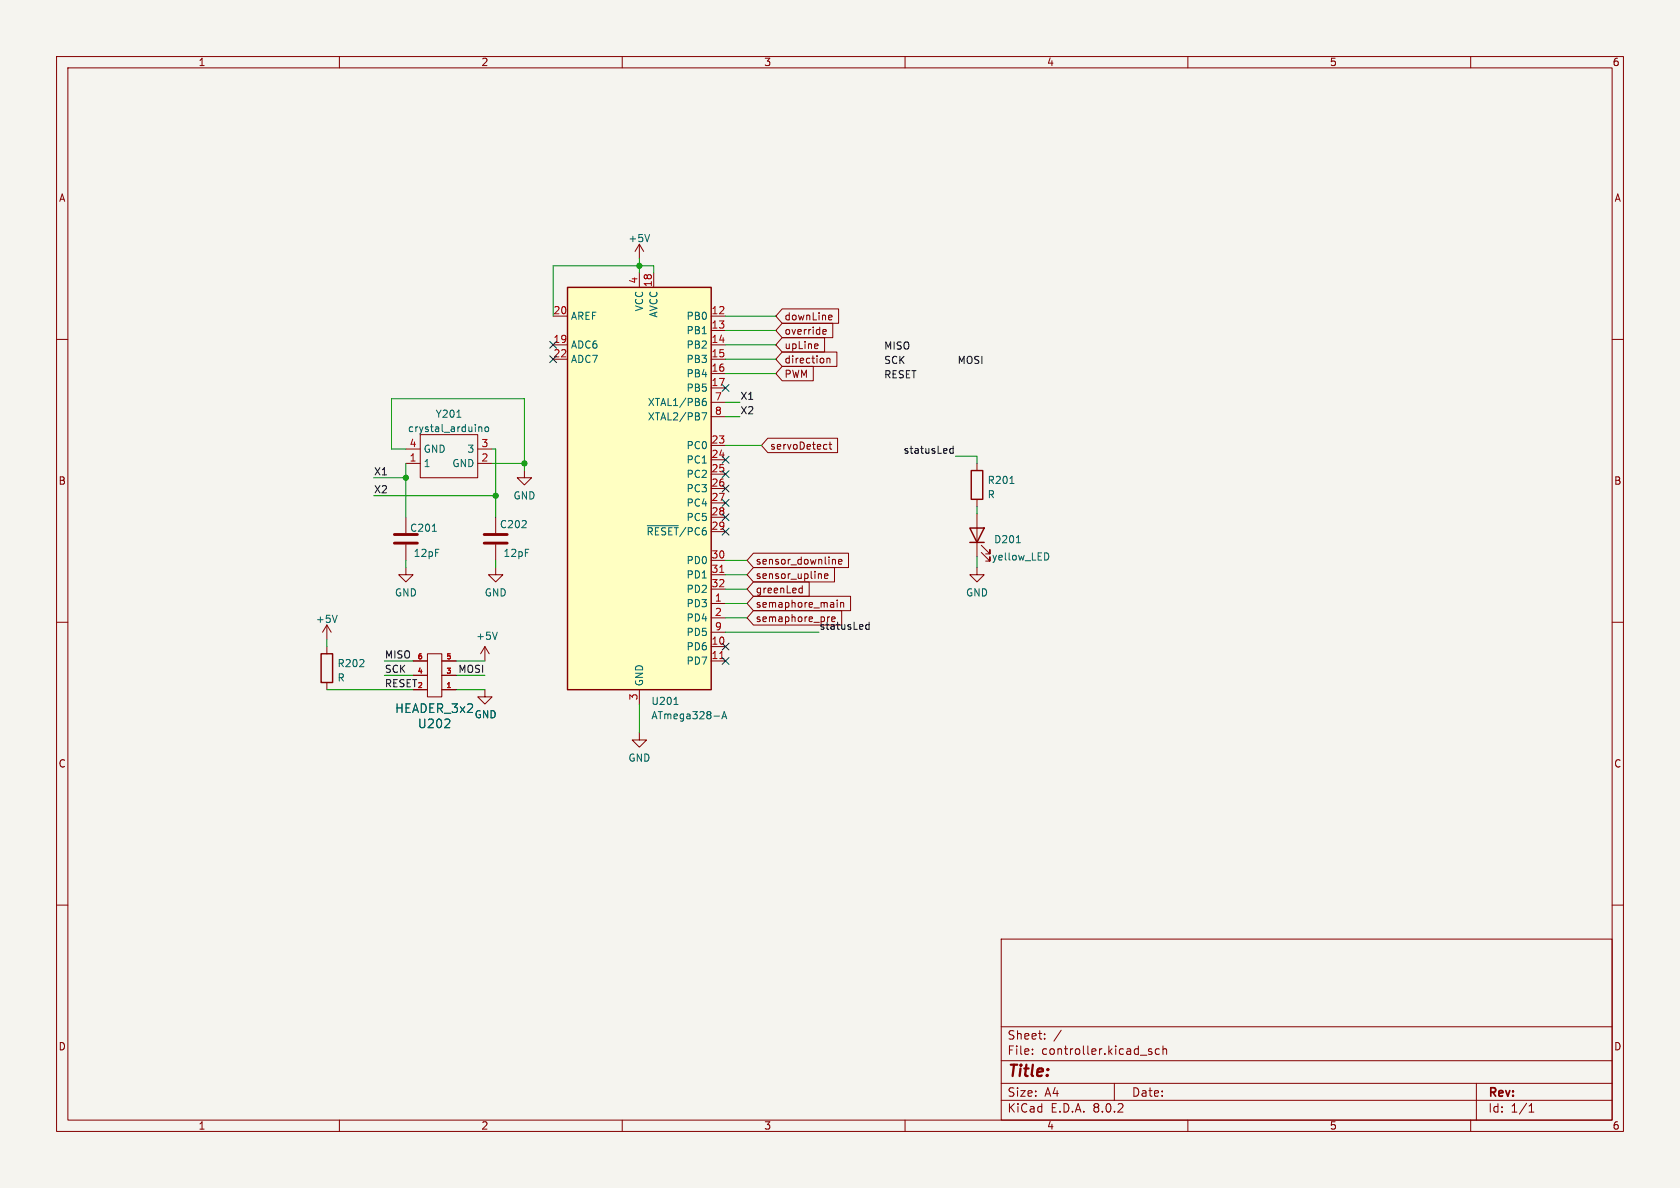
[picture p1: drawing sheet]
(kicad_sch (version 20211123) (generator eeschema)

 (paper "A4")

 (lib_symbols
  (symbol "Device:C" (pin_numbers hide) (pin_names (offset 0.254)) (in_bom yes) (on_board yes)
   (property "Reference" "C" (id 0) (at 0.635 2.54 0) (effects (font (size 1.27 1.27)) (justify left)))
   (property "Value" "C" (id 1) (at 0.635 -2.54 0) (effects (font (size 1.27 1.27)) (justify left)))
   (property "Footprint" "" (id 2) (at 0.9652 -3.81 0) (effects (font (size 1.27 1.27)) hide))
   (property "Datasheet" "~" (id 3) (at 0 0 0) (effects (font (size 1.27 1.27)) hide))
   (symbol "C_0_1"
    (polyline (pts (xy -2.032 -0.762) (xy 2.032 -0.762)) (stroke (width 0.508) (type default) (color 0 0 0 0)) (fill (type none)))
    (polyline (pts (xy -2.032 0.762) (xy 2.032 0.762)) (stroke (width 0.508) (type default) (color 0 0 0 0)) (fill (type none))))
   (symbol "C_1_1"
    (pin passive line (at 0 3.81 270) (length 2.794) (name "~" (effects (font (size 1.27 1.27)))) (number "1" (effects (font (size 1.27 1.27)))))
    (pin passive line (at 0 -3.81 90) (length 2.794) (name "~" (effects (font (size 1.27 1.27)))) (number "2" (effects (font (size 1.27 1.27)))))))
  (symbol "Device:LED" (pin_numbers hide) (pin_names (offset 1.016) hide) (in_bom yes) (on_board yes)
   (property "Reference" "D" (id 0) (at 0 2.54 0) (effects (font (size 1.27 1.27))))
   (property "Value" "LED" (id 1) (at 0 -2.54 0) (effects (font (size 1.27 1.27))))
   (property "Footprint" "" (id 2) (at 0 0 0) (effects (font (size 1.27 1.27)) hide))
   (property "Datasheet" "~" (id 3) (at 0 0 0) (effects (font (size 1.27 1.27)) hide))
   (symbol "LED_0_1"
    (polyline (pts (xy -1.27 -1.27) (xy -1.27 1.27)) (stroke (width 0.254) (type default) (color 0 0 0 0)) (fill (type none)))
    (polyline (pts (xy -1.27 0) (xy 1.27 0)) (stroke (width 0) (type default) (color 0 0 0 0)) (fill (type none)))
    (polyline (pts (xy 1.27 -1.27) (xy 1.27 1.27) (xy -1.27 0) (xy 1.27 -1.27)) (stroke (width 0.254) (type default) (color 0 0 0 0)) (fill (type none)))
    (polyline (pts (xy -3.048 -0.762) (xy -4.572 -2.286) (xy -3.81 -2.286) (xy -4.572 -2.286) (xy -4.572 -1.524)) (stroke (width 0) (type default) (color 0 0 0 0)) (fill (type none)))
    (polyline (pts (xy -1.778 -0.762) (xy -3.302 -2.286) (xy -2.54 -2.286) (xy -3.302 -2.286) (xy -3.302 -1.524)) (stroke (width 0) (type default) (color 0 0 0 0)) (fill (type none))))
   (symbol "LED_1_1"
    (pin passive line (at -3.81 0 0) (length 2.54) (name "K" (effects (font (size 1.27 1.27)))) (number "1" (effects (font (size 1.27 1.27)))))
    (pin passive line (at 3.81 0 180) (length 2.54) (name "A" (effects (font (size 1.27 1.27)))) (number "2" (effects (font (size 1.27 1.27)))))))
  (symbol "Device:R" (pin_numbers hide) (pin_names (offset 0)) (in_bom yes) (on_board yes)
   (property "Reference" "R" (id 0) (at 2.032 0 90) (effects (font (size 1.27 1.27))))
   (property "Value" "R" (id 1) (at 0 0 90) (effects (font (size 1.27 1.27))))
   (property "Footprint" "" (id 2) (at -1.778 0 90) (effects (font (size 1.27 1.27)) hide))
   (property "Datasheet" "~" (id 3) (at 0 0 0) (effects (font (size 1.27 1.27)) hide))
   (symbol "R_0_1"
    (rectangle (start -1.016 -2.54) (end 1.016 2.54) (stroke (width 0.254) (type default) (color 0 0 0 0)) (fill (type none))))
   (symbol "R_1_1"
    (pin passive line (at 0 3.81 270) (length 1.27) (name "~" (effects (font (size 1.27 1.27)))) (number "1" (effects (font (size 1.27 1.27)))))
    (pin passive line (at 0 -3.81 90) (length 1.27) (name "~" (effects (font (size 1.27 1.27)))) (number "2" (effects (font (size 1.27 1.27)))))))
  (symbol "MCU_Microchip_ATmega:ATmega328-A" (in_bom yes) (on_board yes)
   (property "Reference" "U" (id 0) (at -12.7 36.83 0) (effects (font (size 1.27 1.27)) (justify left bottom)))
   (property "Value" "ATmega328-A" (id 1) (at 2.54 -36.83 0) (effects (font (size 1.27 1.27)) (justify left top)))
   (property "Footprint" "Package_QFP:TQFP-32_7x7mm_P0.8mm" (id 2) (at 0 0 0) (effects (font (size 1.27 1.27) italic) hide))
   (property "Datasheet" "http://ww1.microchip.com/downloads/en/DeviceDoc/ATmega328_P%20AVR%20MCU%20with%20picoPower%20Technology%20Data%20Sheet%2040001984A.pdf" (id 3) (at 0 0 0) (effects (font (size 1.27 1.27)) hide))
   (symbol "ATmega328-A_0_1"
    (rectangle (start -12.7 -35.56) (end 12.7 35.56) (stroke (width 0.254) (type default) (color 0 0 0 0)) (fill (type background))))
   (symbol "ATmega328-A_1_1"
    (pin bidirectional line (at 15.24 -20.32 180) (length 2.54) (name "PD3" (effects (font (size 1.27 1.27)))) (number "1" (effects (font (size 1.27 1.27)))))
    (pin bidirectional line (at 15.24 -27.94 180) (length 2.54) (name "PD6" (effects (font (size 1.27 1.27)))) (number "10" (effects (font (size 1.27 1.27)))))
    (pin bidirectional line (at 15.24 -30.48 180) (length 2.54) (name "PD7" (effects (font (size 1.27 1.27)))) (number "11" (effects (font (size 1.27 1.27)))))
    (pin bidirectional line (at 15.24 30.48 180) (length 2.54) (name "PB0" (effects (font (size 1.27 1.27)))) (number "12" (effects (font (size 1.27 1.27)))))
    (pin bidirectional line (at 15.24 27.94 180) (length 2.54) (name "PB1" (effects (font (size 1.27 1.27)))) (number "13" (effects (font (size 1.27 1.27)))))
    (pin bidirectional line (at 15.24 25.4 180) (length 2.54) (name "PB2" (effects (font (size 1.27 1.27)))) (number "14" (effects (font (size 1.27 1.27)))))
    (pin bidirectional line (at 15.24 22.86 180) (length 2.54) (name "PB3" (effects (font (size 1.27 1.27)))) (number "15" (effects (font (size 1.27 1.27)))))
    (pin bidirectional line (at 15.24 20.32 180) (length 2.54) (name "PB4" (effects (font (size 1.27 1.27)))) (number "16" (effects (font (size 1.27 1.27)))))
    (pin bidirectional line (at 15.24 17.78 180) (length 2.54) (name "PB5" (effects (font (size 1.27 1.27)))) (number "17" (effects (font (size 1.27 1.27)))))
    (pin power_in line (at 2.54 38.1 270) (length 2.54) (name "AVCC" (effects (font (size 1.27 1.27)))) (number "18" (effects (font (size 1.27 1.27)))))
    (pin input line (at -15.24 25.4 0) (length 2.54) (name "ADC6" (effects (font (size 1.27 1.27)))) (number "19" (effects (font (size 1.27 1.27)))))
    (pin bidirectional line (at 15.24 -22.86 180) (length 2.54) (name "PD4" (effects (font (size 1.27 1.27)))) (number "2" (effects (font (size 1.27 1.27)))))
    (pin passive line (at -15.24 30.48 0) (length 2.54) (name "AREF" (effects (font (size 1.27 1.27)))) (number "20" (effects (font (size 1.27 1.27)))))
    (pin passive line (at 0 -38.1 90) (length 2.54) hide (name "GND" (effects (font (size 1.27 1.27)))) (number "21" (effects (font (size 1.27 1.27)))))
    (pin input line (at -15.24 22.86 0) (length 2.54) (name "ADC7" (effects (font (size 1.27 1.27)))) (number "22" (effects (font (size 1.27 1.27)))))
    (pin bidirectional line (at 15.24 7.62 180) (length 2.54) (name "PC0" (effects (font (size 1.27 1.27)))) (number "23" (effects (font (size 1.27 1.27)))))
    (pin bidirectional line (at 15.24 5.08 180) (length 2.54) (name "PC1" (effects (font (size 1.27 1.27)))) (number "24" (effects (font (size 1.27 1.27)))))
    (pin bidirectional line (at 15.24 2.54 180) (length 2.54) (name "PC2" (effects (font (size 1.27 1.27)))) (number "25" (effects (font (size 1.27 1.27)))))
    (pin bidirectional line (at 15.24 0 180) (length 2.54) (name "PC3" (effects (font (size 1.27 1.27)))) (number "26" (effects (font (size 1.27 1.27)))))
    (pin bidirectional line (at 15.24 -2.54 180) (length 2.54) (name "PC4" (effects (font (size 1.27 1.27)))) (number "27" (effects (font (size 1.27 1.27)))))
    (pin bidirectional line (at 15.24 -5.08 180) (length 2.54) (name "PC5" (effects (font (size 1.27 1.27)))) (number "28" (effects (font (size 1.27 1.27)))))
    (pin bidirectional line (at 15.24 -7.62 180) (length 2.54) (name "~{RESET}/PC6" (effects (font (size 1.27 1.27)))) (number "29" (effects (font (size 1.27 1.27)))))
    (pin power_in line (at 0 -38.1 90) (length 2.54) (name "GND" (effects (font (size 1.27 1.27)))) (number "3" (effects (font (size 1.27 1.27)))))
    (pin bidirectional line (at 15.24 -12.7 180) (length 2.54) (name "PD0" (effects (font (size 1.27 1.27)))) (number "30" (effects (font (size 1.27 1.27)))))
    (pin bidirectional line (at 15.24 -15.24 180) (length 2.54) (name "PD1" (effects (font (size 1.27 1.27)))) (number "31" (effects (font (size 1.27 1.27)))))
    (pin bidirectional line (at 15.24 -17.78 180) (length 2.54) (name "PD2" (effects (font (size 1.27 1.27)))) (number "32" (effects (font (size 1.27 1.27)))))
    (pin power_in line (at 0 38.1 270) (length 2.54) (name "VCC" (effects (font (size 1.27 1.27)))) (number "4" (effects (font (size 1.27 1.27)))))
    (pin passive line (at 0 -38.1 90) (length 2.54) hide (name "GND" (effects (font (size 1.27 1.27)))) (number "5" (effects (font (size 1.27 1.27)))))
    (pin passive line (at 0 38.1 270) (length 2.54) hide (name "VCC" (effects (font (size 1.27 1.27)))) (number "6" (effects (font (size 1.27 1.27)))))
    (pin bidirectional line (at 15.24 15.24 180) (length 2.54) (name "XTAL1/PB6" (effects (font (size 1.27 1.27)))) (number "7" (effects (font (size 1.27 1.27)))))
    (pin bidirectional line (at 15.24 12.7 180) (length 2.54) (name "XTAL2/PB7" (effects (font (size 1.27 1.27)))) (number "8" (effects (font (size 1.27 1.27)))))
    (pin bidirectional line (at 15.24 -25.4 180) (length 2.54) (name "PD5" (effects (font (size 1.27 1.27)))) (number "9" (effects (font (size 1.27 1.27)))))))
  (symbol "custom_bas:crystal_arduino" (in_bom yes) (on_board yes)
   (property "Reference" "Y" (id 0) (at -2.54 0 0) (effects (font (size 1.27 1.27))))
   (property "Value" "crystal_arduino" (id 1) (at -1.27 2.54 0) (effects (font (size 1.27 1.27))))
   (property "Footprint" "" (id 2) (at 0 0 0) (effects (font (size 1.27 1.27)) hide))
   (property "Datasheet" "" (id 3) (at 0 0 0) (effects (font (size 1.27 1.27)) hide))
   (symbol "crystal_arduino_0_1"
    (rectangle (start -7.62 11.43) (end 2.54 3.81) (stroke (width 0.1524) (type default) (color 0 0 0 0)) (fill (type none))))
   (symbol "crystal_arduino_1_1"
    (pin passive line (at -10.16 6.35 0) (length 2.54) (name "1" (effects (font (size 1.27 1.27)))) (number "1" (effects (font (size 1.27 1.27)))))
    (pin power_in line (at 5.08 6.35 180) (length 2.54) (name "GND" (effects (font (size 1.27 1.27)))) (number "2" (effects (font (size 1.27 1.27)))))
    (pin passive line (at 5.08 8.89 180) (length 2.54) (name "3" (effects (font (size 1.27 1.27)))) (number "3" (effects (font (size 1.27 1.27)))))
    (pin power_in line (at -10.16 8.89 0) (length 2.54) (name "GND" (effects (font (size 1.27 1.27)))) (number "4" (effects (font (size 1.27 1.27)))))))
  (symbol "power:+5V" (power) (pin_names (offset 0)) (in_bom yes) (on_board yes)
   (property "Reference" "#PWR" (id 0) (at 0 -3.81 0) (effects (font (size 1.27 1.27)) hide))
   (property "Value" "+5V" (id 1) (at 0 3.556 0) (effects (font (size 1.27 1.27))))
   (property "Footprint" "" (id 2) (at 0 0 0) (effects (font (size 1.27 1.27)) hide))
   (property "Datasheet" "" (id 3) (at 0 0 0) (effects (font (size 1.27 1.27)) hide))
   (symbol "+5V_0_1"
    (polyline (pts (xy -0.762 1.27) (xy 0 2.54)) (stroke (width 0) (type default) (color 0 0 0 0)) (fill (type none)))
    (polyline (pts (xy 0 0) (xy 0 2.54)) (stroke (width 0) (type default) (color 0 0 0 0)) (fill (type none)))
    (polyline (pts (xy 0 2.54) (xy 0.762 1.27)) (stroke (width 0) (type default) (color 0 0 0 0)) (fill (type none))))
   (symbol "+5V_1_1"
    (pin power_in line (at 0 0 90) (length 0) hide (name "+5V" (effects (font (size 1.27 1.27)))) (number "1" (effects (font (size 1.27 1.27)))))))
  (symbol "power:GND" (power) (pin_names (offset 0)) (in_bom yes) (on_board yes)
   (property "Reference" "#PWR" (id 0) (at 0 -6.35 0) (effects (font (size 1.27 1.27)) hide))
   (property "Value" "GND" (id 1) (at 0 -3.81 0) (effects (font (size 1.27 1.27))))
   (property "Footprint" "" (id 2) (at 0 0 0) (effects (font (size 1.27 1.27)) hide))
   (property "Datasheet" "" (id 3) (at 0 0 0) (effects (font (size 1.27 1.27)) hide))
   (symbol "GND_0_1"
    (polyline (pts (xy 0 0) (xy 0 -1.27) (xy 1.27 -1.27) (xy 0 -2.54) (xy -1.27 -1.27) (xy 0 -1.27)) (stroke (width 0) (type default) (color 0 0 0 0)) (fill (type none))))
   (symbol "GND_1_1"
    (pin power_in line (at 0 0 270) (length 0) hide (name "GND" (effects (font (size 1.27 1.27)))) (number "1" (effects (font (size 1.27 1.27)))))))
  (symbol "servoDriverSMD-rescue:HEADER_3x2-w_connectors" (pin_names (offset 0)) (in_bom yes) (on_board yes)
   (property "Reference" "J" (id 0) (at 0 5.08 0) (effects (font (size 1.524 1.524))))
   (property "Value" "HEADER_3x2-w_connectors" (id 1) (at 0 -5.08 0) (effects (font (size 1.524 1.524))))
   (property "Footprint" "" (id 2) (at 0 0 0) (effects (font (size 1.524 1.524))))
   (property "Datasheet" "" (id 3) (at 0 0 0) (effects (font (size 1.524 1.524))))
   (symbol "HEADER_3x2-w_connectors_0_1"
    (rectangle (start 1.27 3.81) (end -1.27 -3.81) (stroke (width 0) (type default) (color 0 0 0 0)) (fill (type none))))
   (symbol "HEADER_3x2-w_connectors_1_1"
    (pin passive line (at -3.81 2.54 0) (length 2.54) (name "~" (effects (font (size 1.27 1.27)))) (number "1" (effects (font (size 0.889 0.889)))))
    (pin passive line (at 3.81 2.54 180) (length 2.54) (name "~" (effects (font (size 1.27 1.27)))) (number "2" (effects (font (size 0.889 0.889)))))
    (pin passive line (at -3.81 0 0) (length 2.54) (name "~" (effects (font (size 1.27 1.27)))) (number "3" (effects (font (size 0.889 0.889)))))
    (pin passive line (at 3.81 0 180) (length 2.54) (name "~" (effects (font (size 1.27 1.27)))) (number "4" (effects (font (size 0.889 0.889)))))
    (pin passive line (at -3.81 -2.54 0) (length 2.54) (name "~" (effects (font (size 1.27 1.27)))) (number "5" (effects (font (size 0.889 0.889)))))
    (pin passive line (at 3.81 -2.54 180) (length 2.54) (name "~" (effects (font (size 1.27 1.27)))) (number "6" (effects (font (size 0.889 0.889))))))))

 (junction (at 87.63 87.63) (diameter 0) (color 0 0 0 0))
 (junction (at 113.03 46.99) (diameter 0) (color 0 0 0 0))
 (junction (at 92.71 81.915) (diameter 0) (color 0 0 0 0))
 (junction (at 71.755 84.455) (diameter 0) (color 0 0 0 0))

 (no_connect (at 128.27 81.28))
 (no_connect (at 128.27 83.82))
 (no_connect (at 128.27 86.36))
 (no_connect (at 128.27 88.9))
 (no_connect (at 128.27 91.44))
 (no_connect (at 128.27 93.98))
 (no_connect (at 97.79 60.96))
 (no_connect (at 97.79 63.5))
 (no_connect (at 128.27 116.84))
 (no_connect (at 128.27 114.3))
 (no_connect (at 128.27 68.58))

 (wire (pts (xy 172.72 98.425) (xy 172.72 100.33)) (stroke (width 0) (type default) (color 0 0 0 0)))
 (wire (pts (xy 115.57 46.99) (xy 113.03 46.99)) (stroke (width 0) (type default) (color 0 0 0 0)))
 (wire (pts (xy 128.27 66.04) (xy 137.16 66.04)) (stroke (width 0) (type default) (color 0 0 0 0)))
 (wire (pts (xy 73.025 119.38) (xy 67.945 119.38)) (stroke (width 0) (type default) (color 0 0 0 0)))
 (wire (pts (xy 69.215 70.485) (xy 92.71 70.485)) (stroke (width 0) (type default) (color 0 0 0 0)))
 (wire (pts (xy 113.03 124.46) (xy 113.03 129.54)) (stroke (width 0) (type default) (color 0 0 0 0)))
 (wire (pts (xy 87.63 99.06) (xy 87.63 100.33)) (stroke (width 0) (type default) (color 0 0 0 0)))
 (wire (pts (xy 57.785 121.92) (xy 73.025 121.92)) (stroke (width 0) (type default) (color 0 0 0 0)))
 (wire (pts (xy 128.27 101.6) (xy 132.08 101.6)) (stroke (width 0) (type default) (color 0 0 0 0)))
 (wire (pts (xy 92.71 81.915) (xy 86.995 81.915)) (stroke (width 0) (type default) (color 0 0 0 0)))
 (wire (pts (xy 172.72 81.915) (xy 172.72 80.645)) (stroke (width 0) (type default) (color 0 0 0 0)))
 (wire (pts (xy 69.215 79.375) (xy 69.215 70.485)) (stroke (width 0) (type default) (color 0 0 0 0)))
 (wire (pts (xy 97.79 55.88) (xy 97.79 46.99)) (stroke (width 0) (type default) (color 0 0 0 0)))
 (wire (pts (xy 128.27 58.42) (xy 137.16 58.42)) (stroke (width 0) (type default) (color 0 0 0 0)))
 (wire (pts (xy 66.04 84.455) (xy 71.755 84.455)) (stroke (width 0) (type default) (color 0 0 0 0)))
 (wire (pts (xy 87.63 79.375) (xy 87.63 87.63)) (stroke (width 0) (type default) (color 0 0 0 0)))
 (wire (pts (xy 97.79 46.99) (xy 113.03 46.99)) (stroke (width 0) (type default) (color 0 0 0 0)))
 (wire (pts (xy 69.215 79.375) (xy 71.755 79.375)) (stroke (width 0) (type default) (color 0 0 0 0)))
 (wire (pts (xy 71.755 81.915) (xy 71.755 84.455)) (stroke (width 0) (type default) (color 0 0 0 0)))
 (wire (pts (xy 128.27 63.5) (xy 137.16 63.5)) (stroke (width 0) (type default) (color 0 0 0 0)))
 (wire (pts (xy 128.27 71.12) (xy 130.81 71.12)) (stroke (width 0) (type default) (color 0 0 0 0)))
 (wire (pts (xy 172.72 80.645) (xy 168.91 80.645)) (stroke (width 0) (type default) (color 0 0 0 0)))
 (wire (pts (xy 87.63 87.63) (xy 87.63 91.44)) (stroke (width 0) (type default) (color 0 0 0 0)))
 (wire (pts (xy 128.27 109.22) (xy 132.08 109.22)) (stroke (width 0) (type default) (color 0 0 0 0)))
 (wire (pts (xy 80.645 119.38) (xy 85.725 119.38)) (stroke (width 0) (type default) (color 0 0 0 0)))
 (wire (pts (xy 87.63 79.375) (xy 86.995 79.375)) (stroke (width 0) (type default) (color 0 0 0 0)))
 (wire (pts (xy 128.27 111.76) (xy 144.78 111.76)) (stroke (width 0) (type default) (color 0 0 0 0)))
 (wire (pts (xy 80.645 116.84) (xy 85.725 116.84)) (stroke (width 0) (type default) (color 0 0 0 0)))
 (wire (pts (xy 67.945 116.84) (xy 73.025 116.84)) (stroke (width 0) (type default) (color 0 0 0 0)))
 (wire (pts (xy 172.72 89.535) (xy 172.72 90.805)) (stroke (width 0) (type default) (color 0 0 0 0)))
 (wire (pts (xy 57.785 113.03) (xy 57.785 114.3)) (stroke (width 0) (type default) (color 0 0 0 0)))
 (wire (pts (xy 71.755 99.06) (xy 71.755 100.33)) (stroke (width 0) (type default) (color 0 0 0 0)))
 (wire (pts (xy 66.04 87.63) (xy 87.63 87.63)) (stroke (width 0) (type default) (color 0 0 0 0)))
 (wire (pts (xy 92.71 70.485) (xy 92.71 81.915)) (stroke (width 0) (type default) (color 0 0 0 0)))
 (wire (pts (xy 128.27 55.88) (xy 137.16 55.88)) (stroke (width 0) (type default) (color 0 0 0 0)))
 (wire (pts (xy 128.27 60.96) (xy 137.16 60.96)) (stroke (width 0) (type default) (color 0 0 0 0)))
 (wire (pts (xy 71.755 84.455) (xy 71.755 91.44)) (stroke (width 0) (type default) (color 0 0 0 0)))
 (wire (pts (xy 113.03 45.72) (xy 113.03 46.99)) (stroke (width 0) (type default) (color 0 0 0 0)))
 (wire (pts (xy 128.27 99.06) (xy 132.08 99.06)) (stroke (width 0) (type default) (color 0 0 0 0)))
 (wire (pts (xy 128.27 104.14) (xy 132.08 104.14)) (stroke (width 0) (type default) (color 0 0 0 0)))
 (wire (pts (xy 128.27 78.74) (xy 134.62 78.74)) (stroke (width 0) (type default) (color 0 0 0 0)))
 (wire (pts (xy 128.27 106.68) (xy 132.08 106.68)) (stroke (width 0) (type default) (color 0 0 0 0)))
 (wire (pts (xy 113.03 46.99) (xy 113.03 48.26)) (stroke (width 0) (type default) (color 0 0 0 0)))
 (wire (pts (xy 80.645 121.92) (xy 85.725 121.92)) (stroke (width 0) (type default) (color 0 0 0 0)))
 (wire (pts (xy 115.57 48.26) (xy 115.57 46.99)) (stroke (width 0) (type default) (color 0 0 0 0)))
 (wire (pts (xy 92.71 81.915) (xy 92.71 83.185)) (stroke (width 0) (type default) (color 0 0 0 0)))
 (wire (pts (xy 128.27 73.66) (xy 130.81 73.66)) (stroke (width 0) (type default) (color 0 0 0 0)))

 (label "X2" (at 130.81 73.66 0) (effects (font (size 1.27 1.27)) (justify left bottom)))
 (label "MOSI" (at 85.725 119.38 180) (effects (font (size 1.27 1.27)) (justify right bottom)))
 (label "SCK" (at 67.945 119.38 0) (effects (font (size 1.27 1.27)) (justify left bottom)))
 (label "X2" (at 66.04 87.63 0) (effects (font (size 1.27 1.27)) (justify left bottom)))
 (label "X1" (at 130.81 71.12 0) (effects (font (size 1.27 1.27)) (justify left bottom)))
 (label "MISO" (at 67.945 116.84 0) (effects (font (size 1.27 1.27)) (justify left bottom)))
 (label "X1" (at 66.04 84.455 0) (effects (font (size 1.27 1.27)) (justify left bottom)))
 (label "statusLed" (at 144.78 111.76 0) (effects (font (size 1.27 1.27)) (justify left bottom)))
 (label "MOSI" (at 173.99 64.77 180) (effects (font (size 1.27 1.27)) (justify right bottom)))
 (label "SCK" (at 156.21 64.77 0) (effects (font (size 1.27 1.27)) (justify left bottom)))
 (label "statusLed" (at 168.91 80.645 180) (effects (font (size 1.27 1.27)) (justify right bottom)))
 (label "RESET" (at 67.945 121.92 0) (effects (font (size 1.27 1.27)) (justify left bottom)))
 (label "RESET" (at 156.21 67.31 0) (effects (font (size 1.27 1.27)) (justify left bottom)))
 (label "MISO" (at 156.21 62.23 0) (effects (font (size 1.27 1.27)) (justify left bottom)))

 (global_label "PWM" (shape input) (at 137.16 66.04 0) (fields_autoplaced) (effects (font (size 1.27 1.27)) (justify left))
  (property "Intersheet References" "${INTERSHEET_REFS}" (id 0) (at 143.746 65.9606 0) (effects (font (size 1.27 1.27)) (justify left) hide)))
 (global_label "upLine" (shape input) (at 137.16 60.96 0) (fields_autoplaced) (effects (font (size 1.27 1.27)) (justify left))
  (property "Intersheet References" "${INTERSHEET_REFS}" (id 0) (at 145.7417 61.0394 0) (effects (font (size 1.27 1.27)) (justify left) hide)))
 (global_label "servoDetect" (shape input) (at 134.62 78.74 0) (fields_autoplaced) (effects (font (size 1.27 1.27)) (justify left))
  (property "Intersheet References" "${INTERSHEET_REFS}" (id 0) (at 148.0398 78.8194 0) (effects (font (size 1.27 1.27)) (justify left) hide)))
 (global_label "semaphore_main" (shape input) (at 132.08 106.68 0) (fields_autoplaced) (effects (font (size 1.27 1.27)) (justify left))
  (property "Intersheet References" "${INTERSHEET_REFS}" (id 0) (at 150.3379 106.7594 0) (effects (font (size 1.27 1.27)) (justify left) hide)))
 (global_label "semaphore_pre" (shape input) (at 132.08 109.22 0) (fields_autoplaced) (effects (font (size 1.27 1.27)) (justify left))
  (property "Intersheet References" "${INTERSHEET_REFS}" (id 0) (at 148.7655 109.2994 0) (effects (font (size 1.27 1.27)) (justify left) hide)))
 (global_label "direction" (shape input) (at 137.16 63.5 0) (fields_autoplaced) (effects (font (size 1.27 1.27)) (justify left))
  (property "Intersheet References" "${INTERSHEET_REFS}" (id 0) (at 147.9188 63.4206 0) (effects (font (size 1.27 1.27)) (justify left) hide)))
 (global_label "greenLed" (shape input) (at 132.08 104.14 0) (fields_autoplaced) (effects (font (size 1.27 1.27)) (justify left))
  (property "Intersheet References" "${INTERSHEET_REFS}" (id 0) (at 143.0202 104.0606 0) (effects (font (size 1.27 1.27)) (justify left) hide)))
 (global_label "override" (shape input) (at 137.16 58.42 0) (fields_autoplaced) (effects (font (size 1.27 1.27)) (justify left))
  (property "Intersheet References" "${INTERSHEET_REFS}" (id 0) (at 147.1931 58.4994 0) (effects (font (size 1.27 1.27)) (justify left) hide)))
 (global_label "sensor_downline" (shape input) (at 132.08 99.06 0) (fields_autoplaced) (effects (font (size 1.27 1.27)) (justify left))
  (property "Intersheet References" "${INTERSHEET_REFS}" (id 0) (at 149.975 98.9806 0) (effects (font (size 1.27 1.27)) (justify left) hide)))
 (global_label "downLine" (shape input) (at 137.16 55.88 0) (fields_autoplaced) (effects (font (size 1.27 1.27)) (justify left))
  (property "Intersheet References" "${INTERSHEET_REFS}" (id 0) (at 148.2212 55.8006 0) (effects (font (size 1.27 1.27)) (justify left) hide)))
 (global_label "sensor_upline" (shape input) (at 132.08 101.6 0) (fields_autoplaced) (effects (font (size 1.27 1.27)) (justify left))
  (property "Intersheet References" "${INTERSHEET_REFS}" (id 0) (at 147.4955 101.5206 0) (effects (font (size 1.27 1.27)) (justify left) hide)))

 (symbol (lib_id "custom_bas:crystal_arduino") (at 81.915 88.265 0) (unit 1) (in_bom yes) (on_board yes) (fields_autoplaced)
  (property "Reference" "Y201" (id 0) (at 79.375 73.186 0))
  (property "Value" "crystal_arduino" (id 1) (at 79.375 75.7229 0))
  (property "Footprint" "custom_kicad_lib_sk:crystal_arduino" (id 2) (at 81.915 88.265 0) (effects (font (size 1.27 1.27)) hide))
  (property "Datasheet" "" (id 3) (at 81.915 88.265 0) (effects (font (size 1.27 1.27)) hide))
  (property "JLCPCB Part#" "C13738" (id 4) (at 81.915 88.265 0) (effects (font (size 1.27 1.27)) hide)) (pin "1") (pin "2") (pin "3") (pin "4"))

 (symbol (lib_id "power:+5V") (at 57.785 113.03 0) (unit 1) (in_bom yes) (on_board yes) (fields_autoplaced)
  (property "Reference" "#PWR0206" (id 0) (at 57.785 116.84 0) (effects (font (size 1.27 1.27)) hide))
  (property "Value" "+5V" (id 1) (at 57.785 109.4542 0))
  (property "Footprint" "" (id 2) (at 57.785 113.03 0) (effects (font (size 1.27 1.27)) hide))
  (property "Datasheet" "" (id 3) (at 57.785 113.03 0) (effects (font (size 1.27 1.27)) hide)) (pin "1"))

 (symbol (lib_id "power:GND") (at 85.725 121.92 0) (unit 1) (in_bom yes) (on_board yes)
  (property "Reference" "#PWR0208" (id 0) (at 85.725 128.27 0) (effects (font (size 1.27 1.27)) hide))
  (property "Value" "GND" (id 1) (at 85.852 126.3142 0))
  (property "Footprint" "" (id 2) (at 85.725 121.92 0) (effects (font (size 1.27 1.27)) hide))
  (property "Datasheet" "" (id 3) (at 85.725 121.92 0) (effects (font (size 1.27 1.27)) hide)) (pin "1"))

 (symbol (lib_id "Device:LED") (at 172.72 94.615 90) (unit 1) (in_bom yes) (on_board yes)
  (property "Reference" "D201" (id 0) (at 175.641 95.3678 90) (effects (font (size 1.27 1.27)) (justify right)))
  (property "Value" "yellow_LED" (id 1) (at 175.26 98.425 90) (effects (font (size 1.27 1.27)) (justify right)))
  (property "Footprint" "LED_SMD:LED_0805_2012Metric_Pad1.15x1.40mm_HandSolder" (id 2) (at 172.72 94.615 0) (effects (font (size 1.27 1.27)) hide))
  (property "Datasheet" "~" (id 3) (at 172.72 94.615 0) (effects (font (size 1.27 1.27)) hide))
  (property "JLCPCB Part#" "C2296" (id 4) (at 172.72 94.615 90) (effects (font (size 1.27 1.27)) hide)) (pin "1") (pin "2"))

 (symbol (lib_id "MCU_Microchip_ATmega:ATmega328-A") (at 113.03 86.36 0) (unit 1) (in_bom yes) (on_board yes) (fields_autoplaced)
  (property "Reference" "U201" (id 0) (at 115.0494 123.9504 0) (effects (font (size 1.27 1.27)) (justify left)))
  (property "Value" "ATmega328-A" (id 1) (at 115.0494 126.4873 0) (effects (font (size 1.27 1.27)) (justify left)))
  (property "Footprint" "Package_QFP:TQFP-32_7x7mm_P0.8mm" (id 2) (at 113.03 86.36 0) (effects (font (size 1.27 1.27) italic) hide))
  (property "Datasheet" "http://ww1.microchip.com/downloads/en/DeviceDoc/ATmega328_P%20AVR%20MCU%20with%20picoPower%20Technology%20Data%20Sheet%2040001984A.pdf" (id 3) (at 113.03 86.36 0) (effects (font (size 1.27 1.27)) hide))
  (property "JLCPCB Part#" "C14877" (id 4) (at 113.03 86.36 0) (effects (font (size 1.27 1.27)) hide)) (pin "1") (pin "10") (pin "11") (pin "12") (pin "13") (pin "14") (pin "15") (pin "16") (pin "17") (pin "18") (pin "19") (pin "2") (pin "20") (pin "21") (pin "22") (pin "23") (pin "24") (pin "25") (pin "26") (pin "27") (pin "28") (pin "29") (pin "3") (pin "30") (pin "31") (pin "32") (pin "4") (pin "5") (pin "6") (pin "7") (pin "8") (pin "9"))

 (symbol (lib_id "power:+5V") (at 113.03 45.72 0) (unit 1) (in_bom yes) (on_board yes) (fields_autoplaced)
  (property "Reference" "#PWR0201" (id 0) (at 113.03 49.53 0) (effects (font (size 1.27 1.27)) hide))
  (property "Value" "+5V" (id 1) (at 113.03 42.1442 0))
  (property "Footprint" "" (id 2) (at 113.03 45.72 0) (effects (font (size 1.27 1.27)) hide))
  (property "Datasheet" "" (id 3) (at 113.03 45.72 0) (effects (font (size 1.27 1.27)) hide)) (pin "1"))

 (symbol (lib_id "Device:R") (at 172.72 85.725 0) (unit 1) (in_bom yes) (on_board yes) (fields_autoplaced)
  (property "Reference" "R201" (id 0) (at 174.498 84.8903 0) (effects (font (size 1.27 1.27)) (justify left)))
  (property "Value" "R" (id 1) (at 174.498 87.4272 0) (effects (font (size 1.27 1.27)) (justify left)))
  (property "Footprint" "Resistor_SMD:R_0805_2012Metric_Pad1.20x1.40mm_HandSolder" (id 2) (at 170.942 85.725 90) (effects (font (size 1.27 1.27)) hide))
  (property "Datasheet" "~" (id 3) (at 172.72 85.725 0) (effects (font (size 1.27 1.27)) hide)) (pin "1") (pin "2"))

 (symbol (lib_id "Device:R") (at 57.785 118.11 0) (unit 1) (in_bom yes) (on_board yes) (fields_autoplaced)
  (property "Reference" "R202" (id 0) (at 59.563 117.2753 0) (effects (font (size 1.27 1.27)) (justify left)))
  (property "Value" "R" (id 1) (at 59.563 119.8122 0) (effects (font (size 1.27 1.27)) (justify left)))
  (property "Footprint" "Resistor_SMD:R_0805_2012Metric_Pad1.20x1.40mm_HandSolder" (id 2) (at 56.007 118.11 90) (effects (font (size 1.27 1.27)) hide))
  (property "Datasheet" "~" (id 3) (at 57.785 118.11 0) (effects (font (size 1.27 1.27)) hide))
  (property "JLCPCB Part#" "C17902" (id 4) (at 57.785 118.11 0) (effects (font (size 1.27 1.27)) hide)) (pin "1") (pin "2"))

 (symbol (lib_id "power:GND") (at 113.03 129.54 0) (unit 1) (in_bom yes) (on_board yes) (fields_autoplaced)
  (property "Reference" "#PWR0209" (id 0) (at 113.03 135.89 0) (effects (font (size 1.27 1.27)) hide))
  (property "Value" "GND" (id 1) (at 113.03 133.9834 0))
  (property "Footprint" "" (id 2) (at 113.03 129.54 0) (effects (font (size 1.27 1.27)) hide))
  (property "Datasheet" "" (id 3) (at 113.03 129.54 0) (effects (font (size 1.27 1.27)) hide)) (pin "1"))

 (symbol (lib_id "power:GND") (at 172.72 100.33 0) (unit 1) (in_bom yes) (on_board yes) (fields_autoplaced)
  (property "Reference" "#PWR0205" (id 0) (at 172.72 106.68 0) (effects (font (size 1.27 1.27)) hide))
  (property "Value" "GND" (id 1) (at 172.72 104.7734 0))
  (property "Footprint" "" (id 2) (at 172.72 100.33 0) (effects (font (size 1.27 1.27)) hide))
  (property "Datasheet" "" (id 3) (at 172.72 100.33 0) (effects (font (size 1.27 1.27)) hide)) (pin "1"))

 (symbol (lib_id "power:GND") (at 87.63 100.33 0) (unit 1) (in_bom yes) (on_board yes)
  (property "Reference" "#PWR0204" (id 0) (at 87.63 106.68 0) (effects (font (size 1.27 1.27)) hide))
  (property "Value" "GND" (id 1) (at 87.63 104.7734 0))
  (property "Footprint" "" (id 2) (at 87.63 100.33 0) (effects (font (size 1.27 1.27)) hide))
  (property "Datasheet" "" (id 3) (at 87.63 100.33 0) (effects (font (size 1.27 1.27)) hide)) (pin "1"))

 (symbol (lib_id "power:GND") (at 71.755 100.33 0) (unit 1) (in_bom yes) (on_board yes) (fields_autoplaced)
  (property "Reference" "#PWR0203" (id 0) (at 71.755 106.68 0) (effects (font (size 1.27 1.27)) hide))
  (property "Value" "GND" (id 1) (at 71.755 104.7734 0))
  (property "Footprint" "" (id 2) (at 71.755 100.33 0) (effects (font (size 1.27 1.27)) hide))
  (property "Datasheet" "" (id 3) (at 71.755 100.33 0) (effects (font (size 1.27 1.27)) hide)) (pin "1"))

 (symbol (lib_id "power:GND") (at 92.71 83.185 0) (unit 1) (in_bom yes) (on_board yes) (fields_autoplaced)
  (property "Reference" "#PWR0202" (id 0) (at 92.71 89.535 0) (effects (font (size 1.27 1.27)) hide))
  (property "Value" "GND" (id 1) (at 92.71 87.6284 0))
  (property "Footprint" "" (id 2) (at 92.71 83.185 0) (effects (font (size 1.27 1.27)) hide))
  (property "Datasheet" "" (id 3) (at 92.71 83.185 0) (effects (font (size 1.27 1.27)) hide)) (pin "1"))

 (symbol (lib_id "power:+5V") (at 85.725 116.84 0) (unit 1) (in_bom yes) (on_board yes)
  (property "Reference" "#PWR0207" (id 0) (at 85.725 120.65 0) (effects (font (size 1.27 1.27)) hide))
  (property "Value" "+5V" (id 1) (at 86.106 112.4458 0))
  (property "Footprint" "" (id 2) (at 85.725 116.84 0) (effects (font (size 1.27 1.27)) hide))
  (property "Datasheet" "" (id 3) (at 85.725 116.84 0) (effects (font (size 1.27 1.27)) hide)) (pin "1"))

 (symbol (lib_id "servoDriverSMD-rescue:HEADER_3x2-w_connectors") (at 76.835 119.38 180) (unit 1) (in_bom yes) (on_board yes)
  (property "Reference" "U202" (id 0) (at 76.835 127.9398 0) (effects (font (size 1.524 1.524))))
  (property "Value" "HEADER_3x2" (id 1) (at 76.835 125.2474 0) (effects (font (size 1.524 1.524))))
  (property "Footprint" "Connector_PinSocket_1.27mm:PinSocket_2x03_P1.27mm_Vertical" (id 2) (at 76.835 119.38 0) (effects (font (size 1.524 1.524)) hide))
  (property "Datasheet" "" (id 3) (at 76.835 119.38 0) (effects (font (size 1.524 1.524)))) (pin "1") (pin "2") (pin "3") (pin "4") (pin "5") (pin "6"))

 (symbol (lib_id "Device:C") (at 87.63 95.25 180) (unit 1) (in_bom yes) (on_board yes)
  (property "Reference" "C202" (id 0) (at 88.265 92.71 0) (effects (font (size 1.27 1.27)) (justify right)))
  (property "Value" "12pF" (id 1) (at 88.9 97.79 0) (effects (font (size 1.27 1.27)) (justify right)))
  (property "Footprint" "Capacitor_SMD:C_0603_1608Metric" (id 2) (at 86.6648 91.44 0) (effects (font (size 1.27 1.27)) hide))
  (property "Datasheet" "~" (id 3) (at 87.63 95.25 0) (effects (font (size 1.27 1.27)) hide))
  (property "JLCPCB Part#" "C1792" (id 4) (at 87.63 95.25 0) (effects (font (size 1.27 1.27)) hide)) (pin "1") (pin "2"))

 (symbol (lib_id "Device:C") (at 71.755 95.25 180) (unit 1) (in_bom yes) (on_board yes)
  (property "Reference" "C201" (id 0) (at 72.39 93.345 0) (effects (font (size 1.27 1.27)) (justify right)))
  (property "Value" "12pF" (id 1) (at 73.025 97.79 0) (effects (font (size 1.27 1.27)) (justify right)))
  (property "Footprint" "Capacitor_SMD:C_0603_1608Metric" (id 2) (at 70.7898 91.44 0) (effects (font (size 1.27 1.27)) hide))
  (property "Datasheet" "~" (id 3) (at 71.755 95.25 0) (effects (font (size 1.27 1.27)) hide)) (pin "1") (pin "2")))
